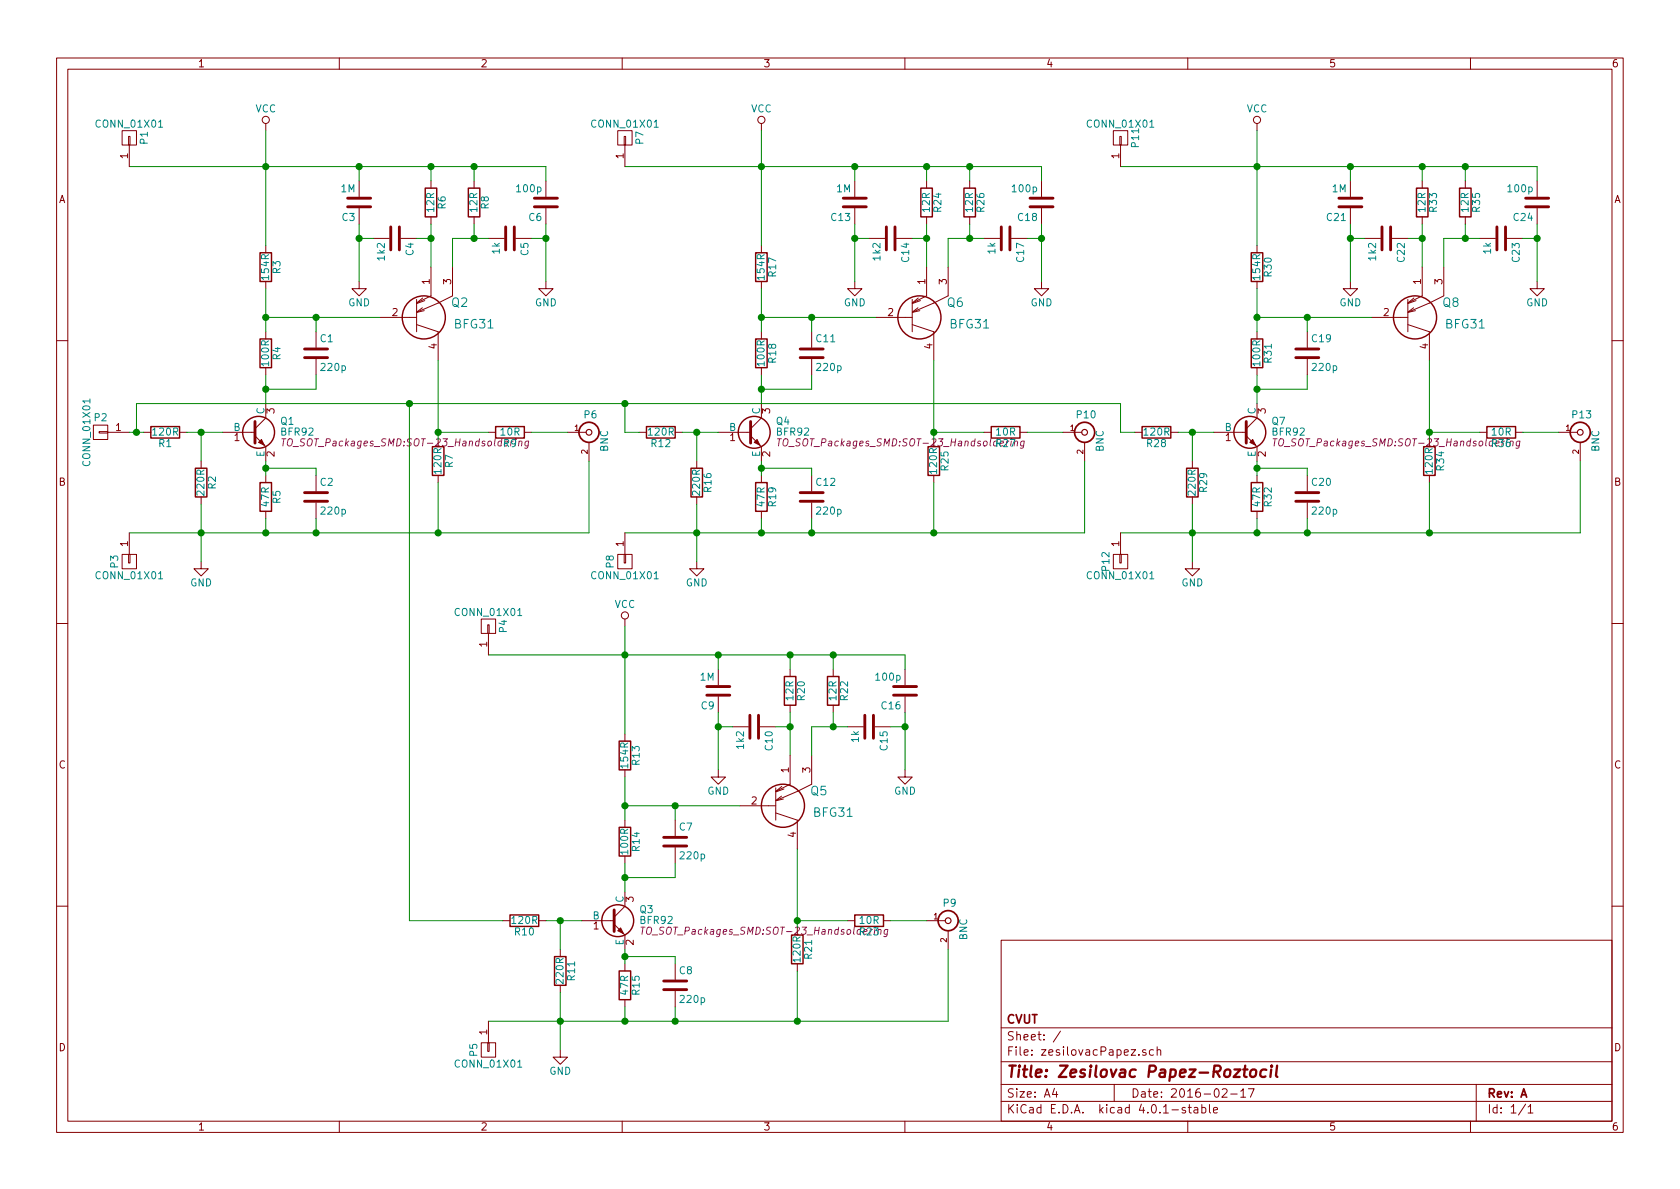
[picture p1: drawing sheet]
EESchema Schematic File Version 2
LIBS:power
LIBS:device
LIBS:transistors
LIBS:conn
LIBS:linear
LIBS:regul
LIBS:74xx
LIBS:cmos4000
LIBS:adc-dac
LIBS:memory
LIBS:xilinx
LIBS:microcontrollers
LIBS:dsp
LIBS:microchip
LIBS:analog_switches
LIBS:motorola
LIBS:texas
LIBS:intel
LIBS:audio
LIBS:interface
LIBS:digital-audio
LIBS:philips
LIBS:display
LIBS:cypress
LIBS:siliconi
LIBS:opto
LIBS:atmel
LIBS:contrib
LIBS:valves
LIBS:myLib
LIBS:zesilovacPapez-cache
EELAYER 25 0
EELAYER END
$Descr A4 11693 8268
encoding utf-8
Sheet 1 1
Title "Zesilovac Papez-Roztocil"
Date "2016-02-17"
Rev "A"
Comp "CVUT"
Comment1 ""
Comment2 ""
Comment3 ""
Comment4 ""
$EndDescr
$Comp
L R R2
U 1 1
P 1400 3350
F 0 "R2" V 1480 3350 50  0000 C CNN
F 1 "220R" V 1400 3350 50  0000 C CNN
F 2 "Resistors_ThroughHole:Resistor_Horizontal_RM10mm" V 1330 3350 50  0001 C CNN
F 3 "" H 1400 3350 50  0000 C CNN
	1    1400 3350
	1    0    0    -1  
$EndComp
$Comp
L R R1
U 1 1
P 1150 3000
F 0 "R1" V 1230 3000 50  0000 C CNN
F 1 "120R" V 1150 3000 50  0000 C CNN
F 2 "Resistors_ThroughHole:Resistor_Horizontal_RM10mm" V 1080 3000 50  0001 C CNN
F 3 "" H 1150 3000 50  0000 C CNN
	1    1150 3000
	0    1    1    0   
$EndComp
$Comp
L CONN_01X01 P2
U 1 1
P 700 3000
F 0 "P2" H 700 3100 50  0000 C CNN
F 1 "CONN_01X01" V 800 3000 50  0000 C CNN
F 2 "Pin_Headers:Pin_Header_Straight_1x01" H 700 3000 50  0001 C CNN
F 3 "" H 700 3000 50  0000 C CNN
	1    700  3000
	-1   0    0    -1  
$EndComp
$Comp
L BNC P6
U 1 1
P 4100 3000
F 0 "P6" H 4110 3120 50  0000 C CNN
F 1 "BNC" V 4210 2940 50  0000 C CNN
F 2 "Sockets_BNC:BNC_Socket_TYCO-AMP" H 4100 3000 50  0001 C CNN
F 3 "" H 4100 3000 50  0000 C CNN
	1    4100 3000
	1    0    0    -1  
$EndComp
$Comp
L BFR92 Q1
U 1 1
P 1750 3000
F 0 "Q1" H 1950 3075 50  0000 L CNN
F 1 "BFR92" H 1950 3000 50  0000 L CNN
F 2 "TO_SOT_Packages_SMD:SOT-23_Handsoldering" H 1950 2925 50  0000 L CIN
F 3 "" H 1750 3000 50  0000 L CNN
	1    1750 3000
	1    0    0    -1  
$EndComp
Wire Wire Line
	900  3000 1000 3000
Wire Wire Line
	1300 3000 1550 3000
Wire Wire Line
	1400 3200 1400 3000
Connection ~ 1400 3000
$Comp
L GND #PWR01
U 1 1
P 1400 3900
F 0 "#PWR01" H 1400 3650 50  0001 C CNN
F 1 "GND" H 1400 3750 50  0000 C CNN
F 2 "" H 1400 3900 50  0000 C CNN
F 3 "" H 1400 3900 50  0000 C CNN
	1    1400 3900
	1    0    0    -1  
$EndComp
$Comp
L R R5
U 1 1
P 1850 3450
F 0 "R5" V 1930 3450 50  0000 C CNN
F 1 "47R" V 1850 3450 50  0000 C CNN
F 2 "Resistors_ThroughHole:Resistor_Horizontal_RM10mm" V 1780 3450 50  0001 C CNN
F 3 "" H 1850 3450 50  0000 C CNN
	1    1850 3450
	1    0    0    -1  
$EndComp
$Comp
L C C2
U 1 1
P 2200 3450
F 0 "C2" H 2225 3550 50  0000 L CNN
F 1 "220p" H 2225 3350 50  0000 L CNN
F 2 "Capacitors_ThroughHole:C_Rect_L4_W2.5_P2.5" H 2238 3300 50  0001 C CNN
F 3 "" H 2200 3450 50  0000 C CNN
	1    2200 3450
	1    0    0    -1  
$EndComp
$Comp
L R R4
U 1 1
P 1850 2450
F 0 "R4" V 1930 2450 50  0000 C CNN
F 1 "100R" V 1850 2450 50  0000 C CNN
F 2 "Resistors_ThroughHole:Resistor_Horizontal_RM10mm" V 1780 2450 50  0001 C CNN
F 3 "" H 1850 2450 50  0000 C CNN
	1    1850 2450
	1    0    0    -1  
$EndComp
$Comp
L C C1
U 1 1
P 2200 2450
F 0 "C1" H 2225 2550 50  0000 L CNN
F 1 "220p" H 2225 2350 50  0000 L CNN
F 2 "Capacitors_ThroughHole:C_Rect_L7_W2.5_P5" H 2238 2300 50  0001 C CNN
F 3 "" H 2200 2450 50  0000 C CNN
	1    2200 2450
	1    0    0    -1  
$EndComp
$Comp
L R R3
U 1 1
P 1850 1850
F 0 "R3" V 1930 1850 50  0000 C CNN
F 1 "154R" V 1850 1850 50  0000 C CNN
F 2 "Resistors_ThroughHole:Resistor_Horizontal_RM10mm" V 1780 1850 50  0001 C CNN
F 3 "" H 1850 1850 50  0000 C CNN
	1    1850 1850
	1    0    0    -1  
$EndComp
$Comp
L VCC #PWR02
U 1 1
P 1850 900
F 0 "#PWR02" H 1850 750 50  0001 C CNN
F 1 "VCC" H 1850 1050 50  0000 C CNN
F 2 "" H 1850 900 50  0000 C CNN
F 3 "" H 1850 900 50  0000 C CNN
	1    1850 900 
	1    0    0    -1  
$EndComp
Wire Wire Line
	1400 3500 1400 3900
Wire Wire Line
	1850 3700 1850 3600
Wire Wire Line
	900  3700 4100 3700
Connection ~ 1400 3700
Wire Wire Line
	1850 3200 1850 3300
Wire Wire Line
	2200 3300 2200 3250
Wire Wire Line
	2200 3250 1850 3250
Connection ~ 1850 3250
Wire Wire Line
	2200 3700 2200 3600
Connection ~ 1850 3700
Wire Wire Line
	1850 2000 1850 2300
Wire Wire Line
	2200 2300 2200 2200
Wire Wire Line
	1850 2200 2650 2200
Connection ~ 1850 2200
$Comp
L R R6
U 1 1
P 3000 1400
F 0 "R6" V 3080 1400 50  0000 C CNN
F 1 "12R" V 3000 1400 50  0000 C CNN
F 2 "Resistors_ThroughHole:Resistor_Horizontal_RM10mm" V 2930 1400 50  0001 C CNN
F 3 "" H 3000 1400 50  0000 C CNN
	1    3000 1400
	1    0    0    -1  
$EndComp
$Comp
L R R8
U 1 1
P 3300 1400
F 0 "R8" V 3380 1400 50  0000 C CNN
F 1 "12R" V 3300 1400 50  0000 C CNN
F 2 "Resistors_ThroughHole:Resistor_Horizontal_RM10mm" V 3230 1400 50  0001 C CNN
F 3 "" H 3300 1400 50  0000 C CNN
	1    3300 1400
	1    0    0    -1  
$EndComp
$Comp
L C C5
U 1 1
P 3550 1650
F 0 "C5" H 3575 1750 50  0000 L CNN
F 1 "1k" H 3575 1550 50  0000 L CNN
F 2 "Capacitors_ThroughHole:C_Rect_L7_W2.5_P5" H 3588 1500 50  0001 C CNN
F 3 "" H 3550 1650 50  0000 C CNN
	1    3550 1650
	0    1    1    0   
$EndComp
$Comp
L C C4
U 1 1
P 2750 1650
F 0 "C4" H 2775 1750 50  0000 L CNN
F 1 "1k2" H 2775 1550 50  0000 L CNN
F 2 "Capacitors_ThroughHole:C_Rect_L7_W2.5_P5" H 2788 1500 50  0001 C CNN
F 3 "" H 2750 1650 50  0000 C CNN
	1    2750 1650
	0    1    1    0   
$EndComp
$Comp
L C C3
U 1 1
P 2500 1400
F 0 "C3" H 2525 1500 50  0000 L CNN
F 1 "1M" H 2525 1300 50  0000 L CNN
F 2 "Capacitors_ThroughHole:C_Rect_L7_W3.5_P5" H 2538 1250 50  0001 C CNN
F 3 "" H 2500 1400 50  0000 C CNN
	1    2500 1400
	-1   0    0    1   
$EndComp
$Comp
L C C6
U 1 1
P 3800 1400
F 0 "C6" H 3825 1500 50  0000 L CNN
F 1 "100p" H 3825 1300 50  0000 L CNN
F 2 "Capacitors_ThroughHole:C_Rect_L7_W2.5_P5" H 3838 1250 50  0001 C CNN
F 3 "" H 3800 1400 50  0000 C CNN
	1    3800 1400
	-1   0    0    1   
$EndComp
$Comp
L GND #PWR03
U 1 1
P 2500 1950
F 0 "#PWR03" H 2500 1700 50  0001 C CNN
F 1 "GND" H 2500 1800 50  0000 C CNN
F 2 "" H 2500 1950 50  0000 C CNN
F 3 "" H 2500 1950 50  0000 C CNN
	1    2500 1950
	1    0    0    -1  
$EndComp
$Comp
L GND #PWR04
U 1 1
P 3800 1950
F 0 "#PWR04" H 3800 1700 50  0001 C CNN
F 1 "GND" H 3800 1800 50  0000 C CNN
F 2 "" H 3800 1950 50  0000 C CNN
F 3 "" H 3800 1950 50  0000 C CNN
	1    3800 1950
	1    0    0    -1  
$EndComp
Wire Wire Line
	3800 1150 3800 1250
Wire Wire Line
	900  1150 3800 1150
Connection ~ 1850 1150
Wire Wire Line
	2500 1250 2500 1150
Connection ~ 2500 1150
Wire Wire Line
	3000 1250 3000 1150
Connection ~ 3000 1150
Wire Wire Line
	3300 1250 3300 1150
Connection ~ 3300 1150
Wire Wire Line
	2500 1550 2500 1950
Wire Wire Line
	2600 1650 2500 1650
Connection ~ 2500 1650
Wire Wire Line
	3000 1550 3000 1850
Connection ~ 3000 1650
Wire Wire Line
	3300 1550 3300 1650
Connection ~ 3300 1650
Wire Wire Line
	3700 1650 3800 1650
Wire Wire Line
	3800 1550 3800 1950
Connection ~ 3800 1650
$Comp
L R R7
U 1 1
P 3050 3200
F 0 "R7" V 3130 3200 50  0000 C CNN
F 1 "120R" V 3050 3200 50  0000 C CNN
F 2 "Resistors_ThroughHole:Resistor_Horizontal_RM10mm" V 2980 3200 50  0001 C CNN
F 3 "" H 3050 3200 50  0000 C CNN
	1    3050 3200
	1    0    0    -1  
$EndComp
$Comp
L R R9
U 1 1
P 3550 3000
F 0 "R9" V 3630 3000 50  0000 C CNN
F 1 "10R" V 3550 3000 50  0000 C CNN
F 2 "Resistors_ThroughHole:Resistor_Horizontal_RM10mm" V 3480 3000 50  0001 C CNN
F 3 "" H 3550 3000 50  0000 C CNN
	1    3550 3000
	0    1    1    0   
$EndComp
Wire Wire Line
	3950 3000 3700 3000
Wire Wire Line
	4100 3700 4100 3200
Connection ~ 2200 3700
Wire Wire Line
	2900 1650 3000 1650
$Comp
L BFG31 Q2
U 1 1
P 3000 2200
F 0 "Q2" H 3200 2300 60  0000 C CNN
F 1 "BFG31" H 3300 2150 60  0000 C CNN
F 2 "TO_SOT_Packages_SMD:SOT-223" H 3150 2200 60  0001 C CNN
F 3 "" H 3150 2200 60  0000 C CNN
	1    3000 2200
	1    0    0    -1  
$EndComp
Wire Wire Line
	3050 2500 3050 3050
Wire Wire Line
	3400 3000 3050 3000
Connection ~ 3050 3000
Wire Wire Line
	3050 3350 3050 3700
Connection ~ 3050 3700
Wire Wire Line
	3150 1850 3150 1650
Wire Wire Line
	3150 1650 3400 1650
$Comp
L CONN_01X01 P1
U 1 1
P 900 950
F 0 "P1" H 900 1050 50  0000 C CNN
F 1 "CONN_01X01" V 1000 950 50  0000 C CNN
F 2 "Pin_Headers:Pin_Header_Straight_1x01" H 900 950 50  0001 C CNN
F 3 "" H 900 950 50  0000 C CNN
	1    900  950 
	0    1    -1   0   
$EndComp
Wire Wire Line
	1850 900  1850 1700
$Comp
L CONN_01X01 P3
U 1 1
P 900 3900
F 0 "P3" H 900 4000 50  0000 C CNN
F 1 "CONN_01X01" V 1000 3900 50  0000 C CNN
F 2 "Pin_Headers:Pin_Header_Straight_1x01" H 900 3900 50  0001 C CNN
F 3 "" H 900 3900 50  0000 C CNN
	1    900  3900
	0    -1   1    0   
$EndComp
Connection ~ 2200 2200
Wire Wire Line
	1850 2600 1850 2800
Wire Wire Line
	2200 2600 2200 2700
Wire Wire Line
	2200 2700 1850 2700
Connection ~ 1850 2700
$Comp
L R R16
U 1 1
P 4850 3350
F 0 "R16" V 4930 3350 50  0000 C CNN
F 1 "220R" V 4850 3350 50  0000 C CNN
F 2 "Resistors_ThroughHole:Resistor_Horizontal_RM10mm" V 4780 3350 50  0001 C CNN
F 3 "" H 4850 3350 50  0000 C CNN
	1    4850 3350
	1    0    0    -1  
$EndComp
$Comp
L R R12
U 1 1
P 4600 3000
F 0 "R12" V 4680 3000 50  0000 C CNN
F 1 "120R" V 4600 3000 50  0000 C CNN
F 2 "Resistors_ThroughHole:Resistor_Horizontal_RM10mm" V 4530 3000 50  0001 C CNN
F 3 "" H 4600 3000 50  0000 C CNN
	1    4600 3000
	0    1    1    0   
$EndComp
$Comp
L BNC P10
U 1 1
P 7550 3000
F 0 "P10" H 7560 3120 50  0000 C CNN
F 1 "BNC" V 7660 2940 50  0000 C CNN
F 2 "Sockets_BNC:BNC_Socket_TYCO-AMP" H 7550 3000 50  0001 C CNN
F 3 "" H 7550 3000 50  0000 C CNN
	1    7550 3000
	1    0    0    -1  
$EndComp
$Comp
L BFR92 Q4
U 1 1
P 5200 3000
F 0 "Q4" H 5400 3075 50  0000 L CNN
F 1 "BFR92" H 5400 3000 50  0000 L CNN
F 2 "TO_SOT_Packages_SMD:SOT-23_Handsoldering" H 5400 2925 50  0000 L CIN
F 3 "" H 5200 3000 50  0000 L CNN
	1    5200 3000
	1    0    0    -1  
$EndComp
Wire Wire Line
	4350 3000 4450 3000
Wire Wire Line
	4750 3000 5000 3000
Wire Wire Line
	4850 3200 4850 3000
Connection ~ 4850 3000
$Comp
L GND #PWR05
U 1 1
P 4850 3900
F 0 "#PWR05" H 4850 3650 50  0001 C CNN
F 1 "GND" H 4850 3750 50  0000 C CNN
F 2 "" H 4850 3900 50  0000 C CNN
F 3 "" H 4850 3900 50  0000 C CNN
	1    4850 3900
	1    0    0    -1  
$EndComp
$Comp
L R R19
U 1 1
P 5300 3450
F 0 "R19" V 5380 3450 50  0000 C CNN
F 1 "47R" V 5300 3450 50  0000 C CNN
F 2 "Resistors_ThroughHole:Resistor_Horizontal_RM10mm" V 5230 3450 50  0001 C CNN
F 3 "" H 5300 3450 50  0000 C CNN
	1    5300 3450
	1    0    0    -1  
$EndComp
$Comp
L C C12
U 1 1
P 5650 3450
F 0 "C12" H 5675 3550 50  0000 L CNN
F 1 "220p" H 5675 3350 50  0000 L CNN
F 2 "Capacitors_ThroughHole:C_Rect_L4_W2.5_P2.5" H 5688 3300 50  0001 C CNN
F 3 "" H 5650 3450 50  0000 C CNN
	1    5650 3450
	1    0    0    -1  
$EndComp
$Comp
L R R18
U 1 1
P 5300 2450
F 0 "R18" V 5380 2450 50  0000 C CNN
F 1 "100R" V 5300 2450 50  0000 C CNN
F 2 "Resistors_ThroughHole:Resistor_Horizontal_RM10mm" V 5230 2450 50  0001 C CNN
F 3 "" H 5300 2450 50  0000 C CNN
	1    5300 2450
	1    0    0    -1  
$EndComp
$Comp
L C C11
U 1 1
P 5650 2450
F 0 "C11" H 5675 2550 50  0000 L CNN
F 1 "220p" H 5675 2350 50  0000 L CNN
F 2 "Capacitors_ThroughHole:C_Rect_L7_W2.5_P5" H 5688 2300 50  0001 C CNN
F 3 "" H 5650 2450 50  0000 C CNN
	1    5650 2450
	1    0    0    -1  
$EndComp
$Comp
L R R17
U 1 1
P 5300 1850
F 0 "R17" V 5380 1850 50  0000 C CNN
F 1 "154R" V 5300 1850 50  0000 C CNN
F 2 "Resistors_ThroughHole:Resistor_Horizontal_RM10mm" V 5230 1850 50  0001 C CNN
F 3 "" H 5300 1850 50  0000 C CNN
	1    5300 1850
	1    0    0    -1  
$EndComp
$Comp
L VCC #PWR06
U 1 1
P 5300 900
F 0 "#PWR06" H 5300 750 50  0001 C CNN
F 1 "VCC" H 5300 1050 50  0000 C CNN
F 2 "" H 5300 900 50  0000 C CNN
F 3 "" H 5300 900 50  0000 C CNN
	1    5300 900 
	1    0    0    -1  
$EndComp
Wire Wire Line
	4850 3500 4850 3900
Wire Wire Line
	5300 3700 5300 3600
Wire Wire Line
	4350 3700 7550 3700
Connection ~ 4850 3700
Wire Wire Line
	5300 3200 5300 3300
Wire Wire Line
	5650 3300 5650 3250
Wire Wire Line
	5650 3250 5300 3250
Connection ~ 5300 3250
Wire Wire Line
	5650 3700 5650 3600
Connection ~ 5300 3700
Wire Wire Line
	5300 2000 5300 2300
Wire Wire Line
	5650 2300 5650 2200
Wire Wire Line
	5300 2200 6100 2200
Connection ~ 5300 2200
$Comp
L R R24
U 1 1
P 6450 1400
F 0 "R24" V 6530 1400 50  0000 C CNN
F 1 "12R" V 6450 1400 50  0000 C CNN
F 2 "Resistors_ThroughHole:Resistor_Horizontal_RM10mm" V 6380 1400 50  0001 C CNN
F 3 "" H 6450 1400 50  0000 C CNN
	1    6450 1400
	1    0    0    -1  
$EndComp
$Comp
L R R26
U 1 1
P 6750 1400
F 0 "R26" V 6830 1400 50  0000 C CNN
F 1 "12R" V 6750 1400 50  0000 C CNN
F 2 "Resistors_ThroughHole:Resistor_Horizontal_RM10mm" V 6680 1400 50  0001 C CNN
F 3 "" H 6750 1400 50  0000 C CNN
	1    6750 1400
	1    0    0    -1  
$EndComp
$Comp
L C C17
U 1 1
P 7000 1650
F 0 "C17" H 7025 1750 50  0000 L CNN
F 1 "1k" H 7025 1550 50  0000 L CNN
F 2 "Capacitors_ThroughHole:C_Rect_L7_W2.5_P5" H 7038 1500 50  0001 C CNN
F 3 "" H 7000 1650 50  0000 C CNN
	1    7000 1650
	0    1    1    0   
$EndComp
$Comp
L C C14
U 1 1
P 6200 1650
F 0 "C14" H 6225 1750 50  0000 L CNN
F 1 "1k2" H 6225 1550 50  0000 L CNN
F 2 "Capacitors_ThroughHole:C_Rect_L7_W2.5_P5" H 6238 1500 50  0001 C CNN
F 3 "" H 6200 1650 50  0000 C CNN
	1    6200 1650
	0    1    1    0   
$EndComp
$Comp
L C C13
U 1 1
P 5950 1400
F 0 "C13" H 5975 1500 50  0000 L CNN
F 1 "1M" H 5975 1300 50  0000 L CNN
F 2 "Capacitors_ThroughHole:C_Rect_L7_W3.5_P5" H 5988 1250 50  0001 C CNN
F 3 "" H 5950 1400 50  0000 C CNN
	1    5950 1400
	-1   0    0    1   
$EndComp
$Comp
L C C18
U 1 1
P 7250 1400
F 0 "C18" H 7275 1500 50  0000 L CNN
F 1 "100p" H 7275 1300 50  0000 L CNN
F 2 "Capacitors_ThroughHole:C_Rect_L7_W2.5_P5" H 7288 1250 50  0001 C CNN
F 3 "" H 7250 1400 50  0000 C CNN
	1    7250 1400
	-1   0    0    1   
$EndComp
$Comp
L GND #PWR07
U 1 1
P 5950 1950
F 0 "#PWR07" H 5950 1700 50  0001 C CNN
F 1 "GND" H 5950 1800 50  0000 C CNN
F 2 "" H 5950 1950 50  0000 C CNN
F 3 "" H 5950 1950 50  0000 C CNN
	1    5950 1950
	1    0    0    -1  
$EndComp
$Comp
L GND #PWR08
U 1 1
P 7250 1950
F 0 "#PWR08" H 7250 1700 50  0001 C CNN
F 1 "GND" H 7250 1800 50  0000 C CNN
F 2 "" H 7250 1950 50  0000 C CNN
F 3 "" H 7250 1950 50  0000 C CNN
	1    7250 1950
	1    0    0    -1  
$EndComp
Wire Wire Line
	7250 1150 7250 1250
Wire Wire Line
	4350 1150 7250 1150
Connection ~ 5300 1150
Wire Wire Line
	5950 1250 5950 1150
Connection ~ 5950 1150
Wire Wire Line
	6450 1250 6450 1150
Connection ~ 6450 1150
Wire Wire Line
	6750 1250 6750 1150
Connection ~ 6750 1150
Wire Wire Line
	5950 1550 5950 1950
Wire Wire Line
	6050 1650 5950 1650
Connection ~ 5950 1650
Wire Wire Line
	6450 1550 6450 1850
Connection ~ 6450 1650
Wire Wire Line
	6750 1550 6750 1650
Connection ~ 6750 1650
Wire Wire Line
	7150 1650 7250 1650
Wire Wire Line
	7250 1550 7250 1950
Connection ~ 7250 1650
$Comp
L R R25
U 1 1
P 6500 3200
F 0 "R25" V 6580 3200 50  0000 C CNN
F 1 "120R" V 6500 3200 50  0000 C CNN
F 2 "Resistors_ThroughHole:Resistor_Horizontal_RM10mm" V 6430 3200 50  0001 C CNN
F 3 "" H 6500 3200 50  0000 C CNN
	1    6500 3200
	1    0    0    -1  
$EndComp
$Comp
L R R27
U 1 1
P 7000 3000
F 0 "R27" V 7080 3000 50  0000 C CNN
F 1 "10R" V 7000 3000 50  0000 C CNN
F 2 "Resistors_ThroughHole:Resistor_Horizontal_RM10mm" V 6930 3000 50  0001 C CNN
F 3 "" H 7000 3000 50  0000 C CNN
	1    7000 3000
	0    1    1    0   
$EndComp
Wire Wire Line
	7400 3000 7150 3000
Wire Wire Line
	7550 3700 7550 3200
Connection ~ 5650 3700
Wire Wire Line
	6350 1650 6450 1650
$Comp
L BFG31 Q6
U 1 1
P 6450 2200
F 0 "Q6" H 6650 2300 60  0000 C CNN
F 1 "BFG31" H 6750 2150 60  0000 C CNN
F 2 "TO_SOT_Packages_SMD:SOT-223" H 6600 2200 60  0001 C CNN
F 3 "" H 6600 2200 60  0000 C CNN
	1    6450 2200
	1    0    0    -1  
$EndComp
Wire Wire Line
	6500 2500 6500 3050
Wire Wire Line
	6850 3000 6500 3000
Connection ~ 6500 3000
Wire Wire Line
	6500 3350 6500 3700
Connection ~ 6500 3700
Wire Wire Line
	6600 1850 6600 1650
Wire Wire Line
	6600 1650 6850 1650
$Comp
L CONN_01X01 P7
U 1 1
P 4350 950
F 0 "P7" H 4350 1050 50  0000 C CNN
F 1 "CONN_01X01" V 4450 950 50  0000 C CNN
F 2 "Pin_Headers:Pin_Header_Straight_1x01" H 4350 950 50  0001 C CNN
F 3 "" H 4350 950 50  0000 C CNN
	1    4350 950 
	0    1    -1   0   
$EndComp
Wire Wire Line
	5300 900  5300 1700
$Comp
L CONN_01X01 P8
U 1 1
P 4350 3900
F 0 "P8" H 4350 4000 50  0000 C CNN
F 1 "CONN_01X01" V 4450 3900 50  0000 C CNN
F 2 "Pin_Headers:Pin_Header_Straight_1x01" H 4350 3900 50  0001 C CNN
F 3 "" H 4350 3900 50  0000 C CNN
	1    4350 3900
	0    -1   1    0   
$EndComp
Connection ~ 5650 2200
Wire Wire Line
	5300 2600 5300 2800
Wire Wire Line
	5650 2600 5650 2700
Wire Wire Line
	5650 2700 5300 2700
Connection ~ 5300 2700
Wire Wire Line
	4350 2800 4350 3000
Wire Wire Line
	950  2800 7800 2800
Wire Wire Line
	950  2800 950  3000
Connection ~ 950  3000
$Comp
L R R29
U 1 1
P 8300 3350
F 0 "R29" V 8380 3350 50  0000 C CNN
F 1 "220R" V 8300 3350 50  0000 C CNN
F 2 "Resistors_ThroughHole:Resistor_Horizontal_RM10mm" V 8230 3350 50  0001 C CNN
F 3 "" H 8300 3350 50  0000 C CNN
	1    8300 3350
	1    0    0    -1  
$EndComp
$Comp
L R R28
U 1 1
P 8050 3000
F 0 "R28" V 8130 3000 50  0000 C CNN
F 1 "120R" V 8050 3000 50  0000 C CNN
F 2 "Resistors_ThroughHole:Resistor_Horizontal_RM10mm" V 7980 3000 50  0001 C CNN
F 3 "" H 8050 3000 50  0000 C CNN
	1    8050 3000
	0    1    1    0   
$EndComp
$Comp
L BNC P13
U 1 1
P 11000 3000
F 0 "P13" H 11010 3120 50  0000 C CNN
F 1 "BNC" V 11110 2940 50  0000 C CNN
F 2 "Sockets_BNC:BNC_Socket_TYCO-AMP" H 11000 3000 50  0001 C CNN
F 3 "" H 11000 3000 50  0000 C CNN
	1    11000 3000
	1    0    0    -1  
$EndComp
$Comp
L BFR92 Q7
U 1 1
P 8650 3000
F 0 "Q7" H 8850 3075 50  0000 L CNN
F 1 "BFR92" H 8850 3000 50  0000 L CNN
F 2 "TO_SOT_Packages_SMD:SOT-23_Handsoldering" H 8850 2925 50  0000 L CIN
F 3 "" H 8650 3000 50  0000 L CNN
	1    8650 3000
	1    0    0    -1  
$EndComp
Wire Wire Line
	8200 3000 8450 3000
Wire Wire Line
	8300 3200 8300 3000
Connection ~ 8300 3000
$Comp
L GND #PWR09
U 1 1
P 8300 3900
F 0 "#PWR09" H 8300 3650 50  0001 C CNN
F 1 "GND" H 8300 3750 50  0000 C CNN
F 2 "" H 8300 3900 50  0000 C CNN
F 3 "" H 8300 3900 50  0000 C CNN
	1    8300 3900
	1    0    0    -1  
$EndComp
$Comp
L R R32
U 1 1
P 8750 3450
F 0 "R32" V 8830 3450 50  0000 C CNN
F 1 "47R" V 8750 3450 50  0000 C CNN
F 2 "Resistors_ThroughHole:Resistor_Horizontal_RM10mm" V 8680 3450 50  0001 C CNN
F 3 "" H 8750 3450 50  0000 C CNN
	1    8750 3450
	1    0    0    -1  
$EndComp
$Comp
L C C20
U 1 1
P 9100 3450
F 0 "C20" H 9125 3550 50  0000 L CNN
F 1 "220p" H 9125 3350 50  0000 L CNN
F 2 "Capacitors_ThroughHole:C_Rect_L4_W2.5_P2.5" H 9138 3300 50  0001 C CNN
F 3 "" H 9100 3450 50  0000 C CNN
	1    9100 3450
	1    0    0    -1  
$EndComp
$Comp
L R R31
U 1 1
P 8750 2450
F 0 "R31" V 8830 2450 50  0000 C CNN
F 1 "100R" V 8750 2450 50  0000 C CNN
F 2 "Resistors_ThroughHole:Resistor_Horizontal_RM10mm" V 8680 2450 50  0001 C CNN
F 3 "" H 8750 2450 50  0000 C CNN
	1    8750 2450
	1    0    0    -1  
$EndComp
$Comp
L C C19
U 1 1
P 9100 2450
F 0 "C19" H 9125 2550 50  0000 L CNN
F 1 "220p" H 9125 2350 50  0000 L CNN
F 2 "Capacitors_ThroughHole:C_Rect_L7_W2.5_P5" H 9138 2300 50  0001 C CNN
F 3 "" H 9100 2450 50  0000 C CNN
	1    9100 2450
	1    0    0    -1  
$EndComp
$Comp
L R R30
U 1 1
P 8750 1850
F 0 "R30" V 8830 1850 50  0000 C CNN
F 1 "154R" V 8750 1850 50  0000 C CNN
F 2 "Resistors_ThroughHole:Resistor_Horizontal_RM10mm" V 8680 1850 50  0001 C CNN
F 3 "" H 8750 1850 50  0000 C CNN
	1    8750 1850
	1    0    0    -1  
$EndComp
$Comp
L VCC #PWR010
U 1 1
P 8750 900
F 0 "#PWR010" H 8750 750 50  0001 C CNN
F 1 "VCC" H 8750 1050 50  0000 C CNN
F 2 "" H 8750 900 50  0000 C CNN
F 3 "" H 8750 900 50  0000 C CNN
	1    8750 900 
	1    0    0    -1  
$EndComp
Wire Wire Line
	8300 3500 8300 3900
Wire Wire Line
	8750 3700 8750 3600
Wire Wire Line
	7800 3700 11000 3700
Connection ~ 8300 3700
Wire Wire Line
	8750 3200 8750 3300
Wire Wire Line
	9100 3300 9100 3250
Wire Wire Line
	9100 3250 8750 3250
Connection ~ 8750 3250
Wire Wire Line
	9100 3700 9100 3600
Connection ~ 8750 3700
Wire Wire Line
	8750 2000 8750 2300
Wire Wire Line
	9100 2300 9100 2200
Wire Wire Line
	8750 2200 9550 2200
Connection ~ 8750 2200
$Comp
L R R33
U 1 1
P 9900 1400
F 0 "R33" V 9980 1400 50  0000 C CNN
F 1 "12R" V 9900 1400 50  0000 C CNN
F 2 "Resistors_ThroughHole:Resistor_Horizontal_RM10mm" V 9830 1400 50  0001 C CNN
F 3 "" H 9900 1400 50  0000 C CNN
	1    9900 1400
	1    0    0    -1  
$EndComp
$Comp
L R R35
U 1 1
P 10200 1400
F 0 "R35" V 10280 1400 50  0000 C CNN
F 1 "12R" V 10200 1400 50  0000 C CNN
F 2 "Resistors_ThroughHole:Resistor_Horizontal_RM10mm" V 10130 1400 50  0001 C CNN
F 3 "" H 10200 1400 50  0000 C CNN
	1    10200 1400
	1    0    0    -1  
$EndComp
$Comp
L C C23
U 1 1
P 10450 1650
F 0 "C23" H 10475 1750 50  0000 L CNN
F 1 "1k" H 10475 1550 50  0000 L CNN
F 2 "Capacitors_ThroughHole:C_Rect_L7_W2.5_P5" H 10488 1500 50  0001 C CNN
F 3 "" H 10450 1650 50  0000 C CNN
	1    10450 1650
	0    1    1    0   
$EndComp
$Comp
L C C22
U 1 1
P 9650 1650
F 0 "C22" H 9675 1750 50  0000 L CNN
F 1 "1k2" H 9675 1550 50  0000 L CNN
F 2 "Capacitors_ThroughHole:C_Rect_L7_W2.5_P5" H 9688 1500 50  0001 C CNN
F 3 "" H 9650 1650 50  0000 C CNN
	1    9650 1650
	0    1    1    0   
$EndComp
$Comp
L C C21
U 1 1
P 9400 1400
F 0 "C21" H 9425 1500 50  0000 L CNN
F 1 "1M" H 9425 1300 50  0000 L CNN
F 2 "Capacitors_ThroughHole:C_Rect_L7_W3.5_P5" H 9438 1250 50  0001 C CNN
F 3 "" H 9400 1400 50  0000 C CNN
	1    9400 1400
	-1   0    0    1   
$EndComp
$Comp
L C C24
U 1 1
P 10700 1400
F 0 "C24" H 10725 1500 50  0000 L CNN
F 1 "100p" H 10725 1300 50  0000 L CNN
F 2 "Capacitors_ThroughHole:C_Rect_L7_W2.5_P5" H 10738 1250 50  0001 C CNN
F 3 "" H 10700 1400 50  0000 C CNN
	1    10700 1400
	-1   0    0    1   
$EndComp
$Comp
L GND #PWR011
U 1 1
P 9400 1950
F 0 "#PWR011" H 9400 1700 50  0001 C CNN
F 1 "GND" H 9400 1800 50  0000 C CNN
F 2 "" H 9400 1950 50  0000 C CNN
F 3 "" H 9400 1950 50  0000 C CNN
	1    9400 1950
	1    0    0    -1  
$EndComp
$Comp
L GND #PWR012
U 1 1
P 10700 1950
F 0 "#PWR012" H 10700 1700 50  0001 C CNN
F 1 "GND" H 10700 1800 50  0000 C CNN
F 2 "" H 10700 1950 50  0000 C CNN
F 3 "" H 10700 1950 50  0000 C CNN
	1    10700 1950
	1    0    0    -1  
$EndComp
Wire Wire Line
	10700 1150 10700 1250
Wire Wire Line
	7800 1150 10700 1150
Connection ~ 8750 1150
Wire Wire Line
	9400 1250 9400 1150
Connection ~ 9400 1150
Wire Wire Line
	9900 1250 9900 1150
Connection ~ 9900 1150
Wire Wire Line
	10200 1250 10200 1150
Connection ~ 10200 1150
Wire Wire Line
	9400 1550 9400 1950
Wire Wire Line
	9500 1650 9400 1650
Connection ~ 9400 1650
Wire Wire Line
	9900 1550 9900 1850
Connection ~ 9900 1650
Wire Wire Line
	10200 1550 10200 1650
Connection ~ 10200 1650
Wire Wire Line
	10600 1650 10700 1650
Wire Wire Line
	10700 1550 10700 1950
Connection ~ 10700 1650
$Comp
L R R34
U 1 1
P 9950 3200
F 0 "R34" V 10030 3200 50  0000 C CNN
F 1 "120R" V 9950 3200 50  0000 C CNN
F 2 "Resistors_ThroughHole:Resistor_Horizontal_RM10mm" V 9880 3200 50  0001 C CNN
F 3 "" H 9950 3200 50  0000 C CNN
	1    9950 3200
	1    0    0    -1  
$EndComp
$Comp
L R R36
U 1 1
P 10450 3000
F 0 "R36" V 10530 3000 50  0000 C CNN
F 1 "10R" V 10450 3000 50  0000 C CNN
F 2 "Resistors_ThroughHole:Resistor_Horizontal_RM10mm" V 10380 3000 50  0001 C CNN
F 3 "" H 10450 3000 50  0000 C CNN
	1    10450 3000
	0    1    1    0   
$EndComp
Wire Wire Line
	10850 3000 10600 3000
Wire Wire Line
	11000 3700 11000 3200
Connection ~ 9100 3700
Wire Wire Line
	9800 1650 9900 1650
$Comp
L BFG31 Q8
U 1 1
P 9900 2200
F 0 "Q8" H 10100 2300 60  0000 C CNN
F 1 "BFG31" H 10200 2150 60  0000 C CNN
F 2 "TO_SOT_Packages_SMD:SOT-223" H 10050 2200 60  0001 C CNN
F 3 "" H 10050 2200 60  0000 C CNN
	1    9900 2200
	1    0    0    -1  
$EndComp
Wire Wire Line
	9950 2500 9950 3050
Wire Wire Line
	10300 3000 9950 3000
Connection ~ 9950 3000
Wire Wire Line
	9950 3350 9950 3700
Connection ~ 9950 3700
Wire Wire Line
	10050 1850 10050 1650
Wire Wire Line
	10050 1650 10300 1650
$Comp
L CONN_01X01 P11
U 1 1
P 7800 950
F 0 "P11" H 7800 1050 50  0000 C CNN
F 1 "CONN_01X01" V 7900 950 50  0000 C CNN
F 2 "Pin_Headers:Pin_Header_Straight_1x01" H 7800 950 50  0001 C CNN
F 3 "" H 7800 950 50  0000 C CNN
	1    7800 950 
	0    1    -1   0   
$EndComp
Wire Wire Line
	8750 900  8750 1700
$Comp
L CONN_01X01 P12
U 1 1
P 7800 3900
F 0 "P12" H 7800 4000 50  0000 C CNN
F 1 "CONN_01X01" V 7900 3900 50  0000 C CNN
F 2 "Pin_Headers:Pin_Header_Straight_1x01" H 7800 3900 50  0001 C CNN
F 3 "" H 7800 3900 50  0000 C CNN
	1    7800 3900
	0    -1   1    0   
$EndComp
Connection ~ 9100 2200
Wire Wire Line
	8750 2600 8750 2800
Wire Wire Line
	9100 2600 9100 2700
Wire Wire Line
	9100 2700 8750 2700
Connection ~ 8750 2700
Wire Wire Line
	7900 3000 7800 3000
Wire Wire Line
	7800 3000 7800 2800
Connection ~ 4350 2800
$Comp
L R R11
U 1 1
P 3900 6750
F 0 "R11" V 3980 6750 50  0000 C CNN
F 1 "220R" V 3900 6750 50  0000 C CNN
F 2 "Resistors_ThroughHole:Resistor_Horizontal_RM10mm" V 3830 6750 50  0001 C CNN
F 3 "" H 3900 6750 50  0000 C CNN
	1    3900 6750
	1    0    0    -1  
$EndComp
$Comp
L R R10
U 1 1
P 3650 6400
F 0 "R10" V 3730 6400 50  0000 C CNN
F 1 "120R" V 3650 6400 50  0000 C CNN
F 2 "Resistors_ThroughHole:Resistor_Horizontal_RM10mm" V 3580 6400 50  0001 C CNN
F 3 "" H 3650 6400 50  0000 C CNN
	1    3650 6400
	0    1    1    0   
$EndComp
$Comp
L BNC P9
U 1 1
P 6600 6400
F 0 "P9" H 6610 6520 50  0000 C CNN
F 1 "BNC" V 6710 6340 50  0000 C CNN
F 2 "Sockets_BNC:BNC_Socket_TYCO-AMP" H 6600 6400 50  0001 C CNN
F 3 "" H 6600 6400 50  0000 C CNN
	1    6600 6400
	1    0    0    -1  
$EndComp
$Comp
L BFR92 Q3
U 1 1
P 4250 6400
F 0 "Q3" H 4450 6475 50  0000 L CNN
F 1 "BFR92" H 4450 6400 50  0000 L CNN
F 2 "TO_SOT_Packages_SMD:SOT-23_Handsoldering" H 4450 6325 50  0000 L CIN
F 3 "" H 4250 6400 50  0000 L CNN
	1    4250 6400
	1    0    0    -1  
$EndComp
Wire Wire Line
	3800 6400 4050 6400
Wire Wire Line
	3900 6600 3900 6400
Connection ~ 3900 6400
$Comp
L GND #PWR013
U 1 1
P 3900 7300
F 0 "#PWR013" H 3900 7050 50  0001 C CNN
F 1 "GND" H 3900 7150 50  0000 C CNN
F 2 "" H 3900 7300 50  0000 C CNN
F 3 "" H 3900 7300 50  0000 C CNN
	1    3900 7300
	1    0    0    -1  
$EndComp
$Comp
L R R15
U 1 1
P 4350 6850
F 0 "R15" V 4430 6850 50  0000 C CNN
F 1 "47R" V 4350 6850 50  0000 C CNN
F 2 "Resistors_ThroughHole:Resistor_Horizontal_RM10mm" V 4280 6850 50  0001 C CNN
F 3 "" H 4350 6850 50  0000 C CNN
	1    4350 6850
	1    0    0    -1  
$EndComp
$Comp
L C C8
U 1 1
P 4700 6850
F 0 "C8" H 4725 6950 50  0000 L CNN
F 1 "220p" H 4725 6750 50  0000 L CNN
F 2 "Capacitors_ThroughHole:C_Rect_L4_W2.5_P2.5" H 4738 6700 50  0001 C CNN
F 3 "" H 4700 6850 50  0000 C CNN
	1    4700 6850
	1    0    0    -1  
$EndComp
$Comp
L R R14
U 1 1
P 4350 5850
F 0 "R14" V 4430 5850 50  0000 C CNN
F 1 "100R" V 4350 5850 50  0000 C CNN
F 2 "Resistors_ThroughHole:Resistor_Horizontal_RM10mm" V 4280 5850 50  0001 C CNN
F 3 "" H 4350 5850 50  0000 C CNN
	1    4350 5850
	1    0    0    -1  
$EndComp
$Comp
L C C7
U 1 1
P 4700 5850
F 0 "C7" H 4725 5950 50  0000 L CNN
F 1 "220p" H 4725 5750 50  0000 L CNN
F 2 "Capacitors_ThroughHole:C_Rect_L7_W2.5_P5" H 4738 5700 50  0001 C CNN
F 3 "" H 4700 5850 50  0000 C CNN
	1    4700 5850
	1    0    0    -1  
$EndComp
$Comp
L R R13
U 1 1
P 4350 5250
F 0 "R13" V 4430 5250 50  0000 C CNN
F 1 "154R" V 4350 5250 50  0000 C CNN
F 2 "Resistors_ThroughHole:Resistor_Horizontal_RM10mm" V 4280 5250 50  0001 C CNN
F 3 "" H 4350 5250 50  0000 C CNN
	1    4350 5250
	1    0    0    -1  
$EndComp
$Comp
L VCC #PWR014
U 1 1
P 4350 4350
F 0 "#PWR014" H 4350 4200 50  0001 C CNN
F 1 "VCC" H 4350 4500 50  0000 C CNN
F 2 "" H 4350 4350 50  0000 C CNN
F 3 "" H 4350 4350 50  0000 C CNN
	1    4350 4350
	1    0    0    -1  
$EndComp
Wire Wire Line
	3900 6900 3900 7300
Wire Wire Line
	4350 7100 4350 7000
Wire Wire Line
	3400 7100 6600 7100
Connection ~ 3900 7100
Wire Wire Line
	4350 6600 4350 6700
Wire Wire Line
	4700 6700 4700 6650
Wire Wire Line
	4700 6650 4350 6650
Connection ~ 4350 6650
Wire Wire Line
	4700 7100 4700 7000
Connection ~ 4350 7100
Wire Wire Line
	4350 5400 4350 5700
Wire Wire Line
	4700 5700 4700 5600
Wire Wire Line
	4350 5600 5150 5600
Connection ~ 4350 5600
$Comp
L R R20
U 1 1
P 5500 4800
F 0 "R20" V 5580 4800 50  0000 C CNN
F 1 "12R" V 5500 4800 50  0000 C CNN
F 2 "Resistors_ThroughHole:Resistor_Horizontal_RM10mm" V 5430 4800 50  0001 C CNN
F 3 "" H 5500 4800 50  0000 C CNN
	1    5500 4800
	1    0    0    -1  
$EndComp
$Comp
L R R22
U 1 1
P 5800 4800
F 0 "R22" V 5880 4800 50  0000 C CNN
F 1 "12R" V 5800 4800 50  0000 C CNN
F 2 "Resistors_ThroughHole:Resistor_Horizontal_RM10mm" V 5730 4800 50  0001 C CNN
F 3 "" H 5800 4800 50  0000 C CNN
	1    5800 4800
	1    0    0    -1  
$EndComp
$Comp
L C C15
U 1 1
P 6050 5050
F 0 "C15" H 6075 5150 50  0000 L CNN
F 1 "1k" H 6075 4950 50  0000 L CNN
F 2 "Capacitors_ThroughHole:C_Rect_L7_W2.5_P5" H 6088 4900 50  0001 C CNN
F 3 "" H 6050 5050 50  0000 C CNN
	1    6050 5050
	0    1    1    0   
$EndComp
$Comp
L C C10
U 1 1
P 5250 5050
F 0 "C10" H 5275 5150 50  0000 L CNN
F 1 "1k2" H 5275 4950 50  0000 L CNN
F 2 "Capacitors_ThroughHole:C_Rect_L7_W2.5_P5" H 5288 4900 50  0001 C CNN
F 3 "" H 5250 5050 50  0000 C CNN
	1    5250 5050
	0    1    1    0   
$EndComp
$Comp
L C C9
U 1 1
P 5000 4800
F 0 "C9" H 5025 4900 50  0000 L CNN
F 1 "1M" H 5025 4700 50  0000 L CNN
F 2 "Capacitors_ThroughHole:C_Rect_L7_W3.5_P5" H 5038 4650 50  0001 C CNN
F 3 "" H 5000 4800 50  0000 C CNN
	1    5000 4800
	-1   0    0    1   
$EndComp
$Comp
L C C16
U 1 1
P 6300 4800
F 0 "C16" H 6325 4900 50  0000 L CNN
F 1 "100p" H 6325 4700 50  0000 L CNN
F 2 "Capacitors_ThroughHole:C_Rect_L7_W2.5_P5" H 6338 4650 50  0001 C CNN
F 3 "" H 6300 4800 50  0000 C CNN
	1    6300 4800
	-1   0    0    1   
$EndComp
$Comp
L GND #PWR015
U 1 1
P 5000 5350
F 0 "#PWR015" H 5000 5100 50  0001 C CNN
F 1 "GND" H 5000 5200 50  0000 C CNN
F 2 "" H 5000 5350 50  0000 C CNN
F 3 "" H 5000 5350 50  0000 C CNN
	1    5000 5350
	1    0    0    -1  
$EndComp
$Comp
L GND #PWR016
U 1 1
P 6300 5350
F 0 "#PWR016" H 6300 5100 50  0001 C CNN
F 1 "GND" H 6300 5200 50  0000 C CNN
F 2 "" H 6300 5350 50  0000 C CNN
F 3 "" H 6300 5350 50  0000 C CNN
	1    6300 5350
	1    0    0    -1  
$EndComp
Wire Wire Line
	6300 4550 6300 4650
Wire Wire Line
	3400 4550 6300 4550
Connection ~ 4350 4550
Wire Wire Line
	5000 4650 5000 4550
Connection ~ 5000 4550
Wire Wire Line
	5500 4650 5500 4550
Connection ~ 5500 4550
Wire Wire Line
	5800 4650 5800 4550
Connection ~ 5800 4550
Wire Wire Line
	5000 4950 5000 5350
Wire Wire Line
	5100 5050 5000 5050
Connection ~ 5000 5050
Wire Wire Line
	5500 4950 5500 5250
Connection ~ 5500 5050
Wire Wire Line
	5800 4950 5800 5050
Connection ~ 5800 5050
Wire Wire Line
	6200 5050 6300 5050
Wire Wire Line
	6300 4950 6300 5350
Connection ~ 6300 5050
$Comp
L R R21
U 1 1
P 5550 6600
F 0 "R21" V 5630 6600 50  0000 C CNN
F 1 "120R" V 5550 6600 50  0000 C CNN
F 2 "Resistors_ThroughHole:Resistor_Horizontal_RM10mm" V 5480 6600 50  0001 C CNN
F 3 "" H 5550 6600 50  0000 C CNN
	1    5550 6600
	1    0    0    -1  
$EndComp
$Comp
L R R23
U 1 1
P 6050 6400
F 0 "R23" V 6130 6400 50  0000 C CNN
F 1 "10R" V 6050 6400 50  0000 C CNN
F 2 "Resistors_ThroughHole:Resistor_Horizontal_RM10mm" V 5980 6400 50  0001 C CNN
F 3 "" H 6050 6400 50  0000 C CNN
	1    6050 6400
	0    1    1    0   
$EndComp
Wire Wire Line
	6450 6400 6200 6400
Wire Wire Line
	6600 7100 6600 6600
Connection ~ 4700 7100
Wire Wire Line
	5400 5050 5500 5050
$Comp
L BFG31 Q5
U 1 1
P 5500 5600
F 0 "Q5" H 5700 5700 60  0000 C CNN
F 1 "BFG31" H 5800 5550 60  0000 C CNN
F 2 "TO_SOT_Packages_SMD:SOT-223" H 5650 5600 60  0001 C CNN
F 3 "" H 5650 5600 60  0000 C CNN
	1    5500 5600
	1    0    0    -1  
$EndComp
Wire Wire Line
	5550 5900 5550 6450
Wire Wire Line
	5900 6400 5550 6400
Connection ~ 5550 6400
Wire Wire Line
	5550 6750 5550 7100
Connection ~ 5550 7100
Wire Wire Line
	5650 5250 5650 5050
Wire Wire Line
	5650 5050 5900 5050
$Comp
L CONN_01X01 P4
U 1 1
P 3400 4350
F 0 "P4" H 3400 4450 50  0000 C CNN
F 1 "CONN_01X01" V 3500 4350 50  0000 C CNN
F 2 "Pin_Headers:Pin_Header_Straight_1x01" H 3400 4350 50  0001 C CNN
F 3 "" H 3400 4350 50  0000 C CNN
	1    3400 4350
	0    1    -1   0   
$EndComp
Wire Wire Line
	4350 4350 4350 5100
$Comp
L CONN_01X01 P5
U 1 1
P 3400 7300
F 0 "P5" H 3400 7400 50  0000 C CNN
F 1 "CONN_01X01" V 3500 7300 50  0000 C CNN
F 2 "Pin_Headers:Pin_Header_Straight_1x01" H 3400 7300 50  0001 C CNN
F 3 "" H 3400 7300 50  0000 C CNN
	1    3400 7300
	0    -1   1    0   
$EndComp
Connection ~ 4700 5600
Wire Wire Line
	4350 6000 4350 6200
Wire Wire Line
	4700 6000 4700 6100
Wire Wire Line
	4700 6100 4350 6100
Connection ~ 4350 6100
Connection ~ 2850 2800
Wire Wire Line
	2850 2800 2850 6400
Wire Wire Line
	2850 6400 3500 6400
$EndSCHEMATC
